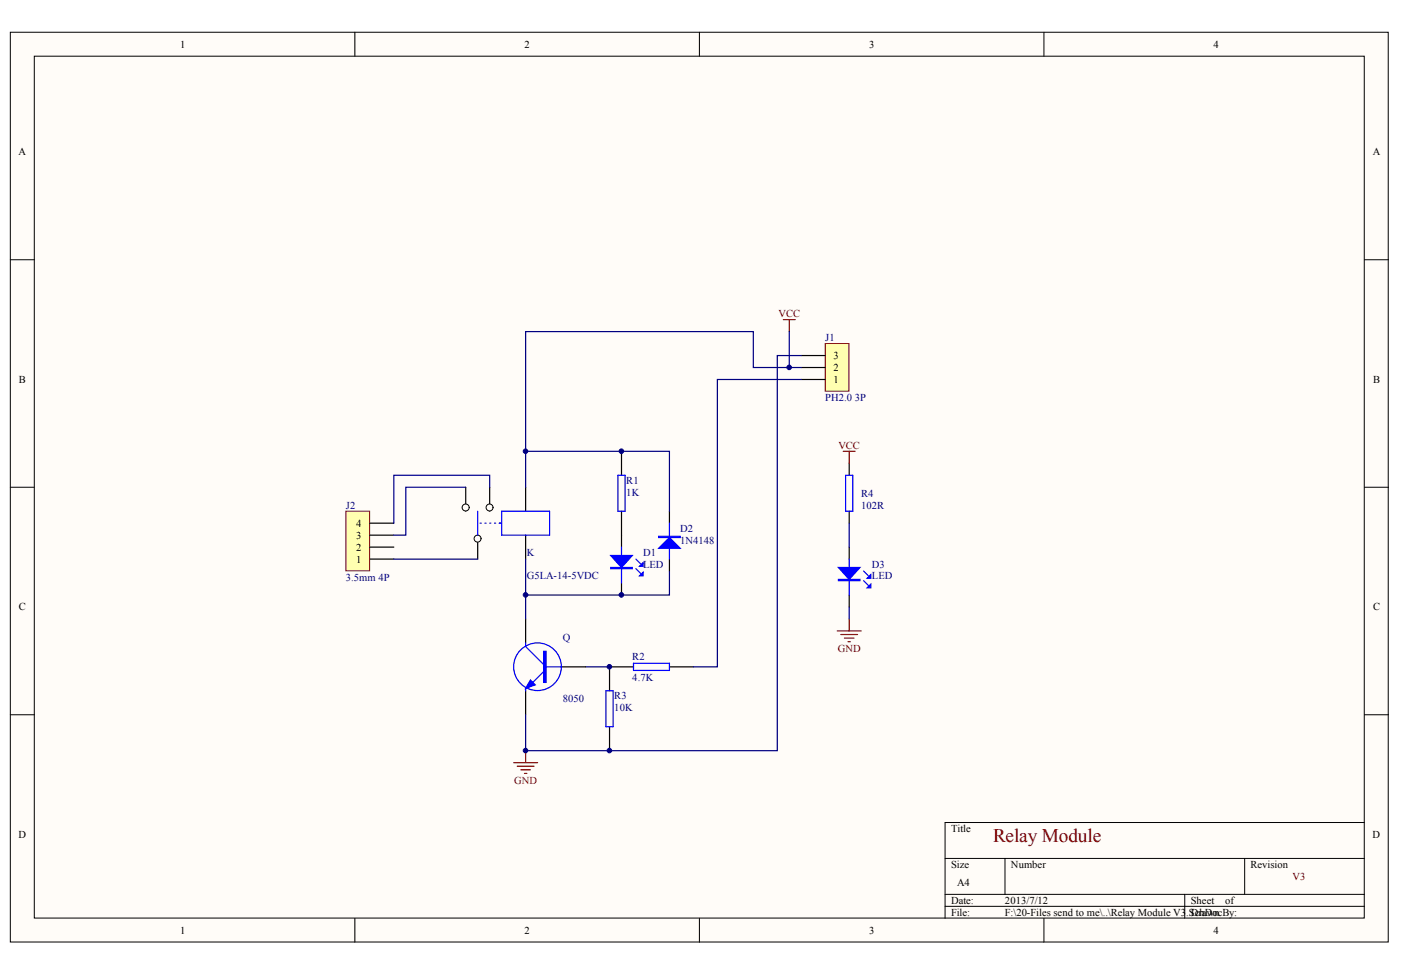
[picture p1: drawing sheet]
<svg xmlns="http://www.w3.org/2000/svg" width="287mm" height="200mm" viewBox="0 0 287 200" stroke-linecap="round" stroke-linejoin="round" font-family="sans-serif">
<g fill="#fffcf8" stroke="#000" stroke-width=".2">
<path d="M2.1 6.6h282.1v186.3h-282.1z"/>
<path d="M7 11.5h272.3v176.5h-272.3z"/>
</g>
<g fill="none" stroke="#000" stroke-width=".2">
<path d="M72.6 6.6v4.9M143.2 6.6v4.9M213.7 6.6v4.9M2.1 53.2h4.9M279.3 53.2h4.9M2.1 99.8h4.9M279.3 99.8h4.9M2.1 146.3h4.9M279.3 146.3h4.9M193.5 175.8h85.8M205.7 175.8v7.3M254.8 175.8v7.3"/>
<path d="M279.3 168.4h-85.8v19.6M72.6 188v4.9M143.2 188v4.9M193.5 183.1h85.8M193.5 185.6h85.8M213.7 188v4.9M242.5 183.1v4.9"/>
</g>
<path d="M97.8 109.6v4.9" fill="none" stroke="#000" stroke-width=".25"/>
<circle cx="97.8" cy="110.3" r=".71" fill="#fffcf8" stroke="#000" stroke-width=".2"/>
<path d="M95.3 99.8v4.9" fill="none" stroke="#000" stroke-width=".25"/>
<circle cx="95.3" cy="103.9" r=".72" fill="#fffcf8" stroke="#000" stroke-width=".2"/>
<path d="M100.2 99.8v4.9" fill="none" stroke="#000" stroke-width=".25"/>
<circle cx="100.2" cy="103.9" r=".71" fill="#fffcf8" stroke="#000" stroke-width=".2"/>
<path d="M107.6 99.8v4.9M107.6 109.6v4.9" fill="none" stroke="#000" stroke-width=".25"/>
<path d="M97.8 104.7v4.9M98.3 107.1h.2M99.3 107.1h.2M100.2 107.1h.3M101.2 107.1h.3M102.2 107.1h.5M102.7 104.7h9.8v4.9h-9.8z" fill="none" stroke="#00f" stroke-width=".25"/>
<path d="M168.9 70.3h4.9v9.8h-4.9z" fill="#ffffb0" stroke="#800000" stroke-width=".2"/>
<path d="M164 77.7h4.9M164 75.2h4.9M164 72.8h4.9M127.2 92.4v4.9M127.2 104.7v7.3M127.2 119.4v2.4M124.8 136.5h4.9M137 136.5h5" fill="none" stroke="#000" stroke-width=".25"/>
<path d="M126.5 97.3h1.5v7.4h-1.5zM127.2 112v7.4M130.2 116.4l1 1M130.2 114.5l1 .9M129.7 135.8h7.3v1.5h-7.3z" fill="none" stroke="#00f" stroke-width=".25"/>
<g fill="#00f" stroke="#00f" stroke-width=".25">
<path d="M125 113.7h4.4l-2.2 2.5z"/>
<path d="M130.9 117.9l.7-.7v.7z"/>
<path d="M130.9 115.9l.7-.7v.7z"/>
<path d="M125 116.2h4.4v.2h-4.4z" fill-rule="evenodd"/>
</g>
<path d="M137 116.9v4.9h-29.4M119.9 136.5h4.9" fill="none" stroke="#000080" stroke-width=".25"/>
<path d="M70.8 104.7h4.9v12.2h-4.9z" fill="#ffffb0" stroke="#800000" stroke-width=".2"/>
<g fill="none" stroke="#000" stroke-width=".25">
<path d="M173.8 94.9v2.4M75.7 114.5h4.9M75.7 112h4.9M75.7 109.6h4.9M75.7 107.1h4.9M137 104.7v2.4M137 114.5v2.4M173.8 104.7v2.4M173.8 112v2.5M107.6 126.7v4.9M115 136.5h4.9M124.8 136.5v4.9"/>
<path d="M173.8 121.8v2.5M107.6 141.4v4.9M124.8 148.8v4.9"/>
</g>
<path d="M161.6 67.9v7.3M164 77.7h-17.1v58.8h-4.9M164 75.2h-9.8v-7.3h-46.6v31.9M164 72.8h-4.9v80.9h-51.5v-7.4M95.3 99.8h-12.2v9.8h-2.5M100.2 99.8v-2.5h-19.6v9.8M107.6 92.4h29.4v12.3M80.6 114.5h17.2M107.6 114.5v12.2M173.8 107.1v4.9M173.8 124.3v2.4" fill="none" stroke="#000080" stroke-width=".25"/>
<g fill="none" stroke="#00f" stroke-width=".25">
<path d="M173.1 97.3h1.5v7.4h-1.5zM134.8 109.8h4.5v.3h-4.5zM137 107.1v7.4M173.8 114.5v7.3M176.8 118.9l1 1M176.8 116.9l1 1M107.6 131.6v.8l3.7 3.6M111.3 137.5l-2.2 2.2M111.3 136.5h3.7M107.6 140.9v.5M124 141.4h1.5v7.4h-1.5z"/>
<circle cx="110" cy="136.5" r="4.9"/>
</g>
<g fill="#00f" stroke="#00f" stroke-width=".25">
<path d="M134.8 112.3l2.2-2.2 2.3 2.2z"/>
<path d="M108.6 139.2l1 1-2 .7z"/>
<path d="M171.6 116.2h4.5l-2.3 2.4z"/>
<path d="M177.5 120.3l.8-.7v.7z"/>
<path d="M177.5 118.4l.8-.7v.7z"/>
<path d="M111.3 133.3h.5v6.4h-.5z" fill-rule="evenodd"/>
<path d="M171.6 118.6h4.5v.3h-4.5z" fill-rule="evenodd"/>
</g>
<g fill="none" stroke="#800000" stroke-width=".25">
<path d="M160.4 65.4h2.4M161.6 65.4v2.5M172.6 92.4h2.5M173.8 92.4v2.5M171.4 129.2h4.9M172.1 129.9h3.5M172.9 130.6h1.9M173.6 131.4h.5M173.8 126.7v2.5M105.2 156.1h4.9M105.9 156.9h3.4M106.6 157.6h2"/>
<path d="M107.4 158.3h.5M107.6 153.7v2.4"/>
</g>
<g fill="#000080" stroke="#000080" stroke-width=".2">
<circle cx="107.6" cy="153.7" r=".47"/>
<circle cx="107.6" cy="121.8" r=".47"/>
<circle cx="107.6" cy="92.4" r=".47"/>
<circle cx="124.8" cy="153.7" r=".47"/>
<circle cx="124.8" cy="136.5" r=".47"/>
<circle cx="127.2" cy="121.8" r=".47"/>
<circle cx="127.2" cy="92.4" r=".47"/>
<circle cx="161.6" cy="75.2" r=".47"/>
</g>
<text font-size="3.9" fill="#800000" x="203.3" y="172.4">Relay Module</text>
<g font-size="2.2">
<text x="36.9" y="9.8">1</text>
<text x="107.4" y="9.8">2</text>
<text x="177.9" y="9.8">3</text>
<text x="248.5" y="9.8">4</text>
<text x="3.8" y="31.8">A</text>
<text x="281" y="31.8">A</text>
<text x="170.7" y="76">2</text>
<text x="170.7" y="73.5">3</text>
<text x="3.9" y="78.4">B</text>
<text x="170.7" y="78.4">1</text>
<text x="281.1" y="78.4">B</text>
<text x="72.9" y="107.9">4</text>
<text x="72.9" y="112.8">2</text>
<text x="72.9" y="110.3">3</text>
<text x="72.9" y="115.2">1</text>
<text x="3.9" y="125">C</text>
<text x="281.1" y="125">C</text>
<text x="3.8" y="171.5">D</text>
<text x="194.7" y="170.3">Title</text>
<text x="281" y="171.5">D</text>
<text x="194.7" y="177.7">Size</text>
<text x="207" y="177.7">Number</text>
<text x="256" y="177.7">Revision</text>
<text x="194.7" y="185">Date:</text>
<text x="195.9" y="181.4">A4</text>
<text x="205.7" y="185">2013/7/12</text>
<text x="243.8" y="185">Sheet</text>
<text x="250.8" y="185">of</text>
<text x="36.9" y="191.2">1</text>
<text x="107.4" y="191.2">2</text>
<text x="177.9" y="191.2">3</text>
<text x="194.7" y="187.5">File:</text>
<text x="205.7" y="187.5">F:\20-Files send to me\..\Relay Module V3</text>
<text x="242.8" y="187.5">.SDrawn</text>
<text x="244.6" y="187.5">chDocBy:</text>
<text x="248.5" y="191.2">4</text>
</g>
<g font-size="2.2" fill="#800000">
<text x="159.4" y="65">VCC</text>
<text x="171.7" y="91.9">VCC</text>
<text x="171.5" y="133.5">GND</text>
<text x="105.3" y="160.5">GND</text>
<text x="264.6" y="180.2">V3</text>
</g>
<g font-size="2.2" fill="#000080">
<text x="168.9" y="69.9">J1</text>
<text x="168.9" y="82.1">PH2.0</text>
<text x="175" y="82.1">3P</text>
<text x="128.2" y="99">R1</text>
<text x="128.2" y="101.5">1K</text>
<text x="176.3" y="101.7">R4</text>
<text x="70.8" y="104.2">J2</text>
<text x="176.3" y="104.2">102R</text>
<text x="107.9" y="113.7">K</text>
<text x="131.6" y="113.7">D1</text>
<text x="139.3" y="108.8">D2</text>
<text x="139.3" y="111.3">1N4148</text>
<text x="70.8" y="118.9">3.5mm 4P</text>
<text x="107.9" y="118.6">G5LA-14-5VDC</text>
<text x="131.6" y="116.2">LED</text>
<text x="178.5" y="116.2">D3</text>
<text x="178.5" y="118.6">LED</text>
<text x="115.2" y="131.1">Q</text>
<text x="129.4" y="135.1">R2</text>
<text x="115.2" y="143.6">8050</text>
<text x="125.8" y="143.2">R3</text>
<text x="129.4" y="139.5">4.7K</text>
<text x="125.8" y="145.6">10K</text>
</g>
</svg>
